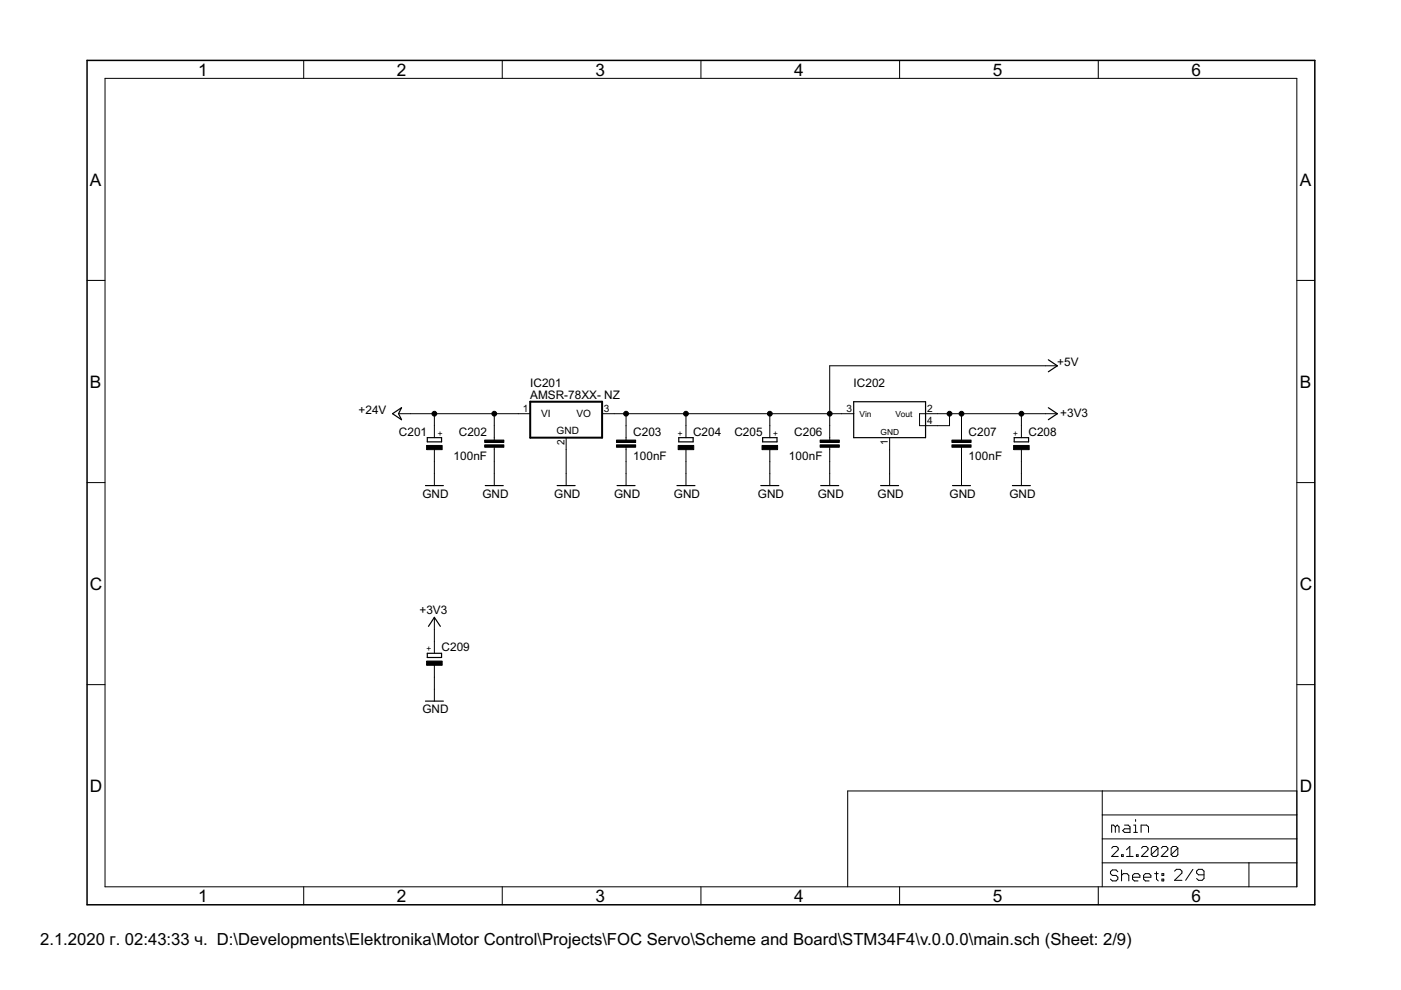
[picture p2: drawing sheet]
<svg xmlns="http://www.w3.org/2000/svg" width="297mm" height="210mm" viewBox="0 0 297 210" stroke-linecap="round" stroke-linejoin="round" font-family="sans-serif">
<g fill="#000" stroke="#000" stroke-width=".21">
<path d="M22.3 16.6v171.4zM64.4 12.8v3.8zM106.5 12.8v3.8zM148.6 12.8v3.8zM190.7 12.8v3.8zM232.9 12.8v3.8zM22.3 16.6h252.7zM18.5 59.5h3.8zM275 59.5h3.8zM175.9 77.6h45.7zM221.6 77.6h2.6zM84.5 87.7h2.5z"/>
<path d="M92.1 95.3v2.6zM92.1 90.3v2.5zM92.1 87.7v2.6zM87 87.7h5.1zM104.8 90.3v2.5zM104.8 95.3v2.6zM104.8 92.8v.5zM104.8 94.8v.5zM104.8 87.7v2.6zM92.1 87.7h12.7zM109.9 87.7h2.5zM104.8 87.7h5.1z"/>
<path d="M120 92.8v2.5zM120 95.3v5.1zM127.7 87.7h2.5zM130.2 87.7h2.5zM132.7 90.3v2.5zM132.7 95.3v2.6zM132.7 92.8v.5zM132.7 94.8v.5zM132.7 87.7h12.7zM132.7 87.7v2.6zM145.4 95.3v2.6zM145.4 90.3v2.5z"/>
<path d="M145.4 87.7v2.6zM145.4 87.7h17.8zM163.2 95.3v2.6zM163.2 90.3v2.5zM163.2 87.7h12.7zM163.2 87.7v2.6zM175.9 90.3v2.5zM175.9 95.3v2.6zM175.9 92.8v.5zM175.9 94.8v.5zM175.9 87.7h2.6zM175.9 87.7v2.6z"/>
<path d="M175.9 77.6v10.1zM178.5 87.7h2.5zM188.6 92.8v2.5zM195 87.7v2.6zM195 87.7h1.2zM195 90.3h1.2zM196.2 90.3h2.6zM196.2 87.7h2.6zM198.8 90.3h2.5zM198.8 87.7h2.5zM201.3 87.7h2.6zM201.3 87.7v2.6z"/>
<path d="M203.9 90.3v2.5zM203.9 95.3v2.6zM203.9 92.8v.5zM203.9 94.8v.5zM203.9 87.7h12.7zM203.9 87.7v2.6zM216.6 95.3v2.6zM216.6 90.3v2.5zM216.6 87.7h5zM216.6 87.7v2.6zM221.6 87.7h2.6zM18.5 102.3h3.8z"/>
<path d="M92.1 100.4v2.6zM92.1 97.9v2.5zM104.8 100.4v2.6zM104.8 97.9v2.5zM120 100.4v2.6zM132.7 100.4v2.6zM132.7 97.9v2.5zM145.4 100.4v2.6zM145.4 97.9v2.5zM163.2 100.4v2.6zM163.2 97.9v2.5zM175.9 100.4v2.6z"/>
<path d="M175.9 97.9v2.5zM188.6 100.4v2.6zM188.6 95.3v5.1zM203.9 100.4v2.6zM203.9 97.9v2.5zM216.6 100.4v2.6zM216.6 97.9v2.5zM275 102.3h3.8zM92.1 136v2.5zM92.1 130.9v2.5zM92.1 133.4v2.6zM18.5 145.2h3.8z"/>
<path d="M92.1 141.1v2.5zM92.1 146.1v2.6zM92.1 143.6v2.5zM275 145.2h3.8zM179.7 167.7h54zM233.7 167.7h41.3zM233.7 177.9h41.3zM233.7 172.8v5.1zM233.7 172.8h41.3zM233.7 167.7v5.1zM235.7 174.9v1.6zM235.7 174.9h.4z"/>
<path d="M236 179.5l-.3 .3zM236.1 174.9l.4 .4zM236.5 175.3v1.2zM236.5 175.3l.4-.4zM236 179.5h.7zM236.9 174.9l.4 .4zM236.7 179.5l.4 .3zM237.3 175.3v1.2zM238 176.1l.4-.4zM238.4 174.9h.8zM238 176.1l.4 .4zM238.4 175.7h1.2z"/>
<path d="M239.2 174.9l.4 .4zM239.5 179.5v2.1zM239.6 175.3v1.2zM238.4 176.5h1.2zM240.4 174.9h.4zM240.4 176.5h.8zM240.8 174.9v1.6zM240.8 173.8v.4zM241.9 174.9v1.6zM241.9 174.9h1.2zM242.4 179.5l-.4 .3zM242.4 179.5h.7z"/>
<path d="M243.1 174.9l.4 .4zM243.1 179.5l.3 .3zM243.5 175.3v1.2zM244.5 179.5l-.4 .3zM244.5 179.5h.7zM245.2 179.5l.3 .3zM245.5 179.8v1.4zM246.5 179.5l-.3 .3zM246.5 179.5h.8zM247.3 179.5l.3 .3zM248.7 179.5l-.4 .3zM248.7 179.5h.7z"/>
<path d="M249.4 179.5l.3 .3zM249.7 179.8v1.4zM275 172.8v5.1zM275 167.7v5.1zM22.3 188h252.7zM64.4 188v3.8zM106.5 188v3.8zM148.6 188v3.8zM179.7 167.7v20.3zM190.7 188v3.8zM232.9 188v3.8zM233.7 182.9v5.1z"/>
<path d="M233.7 177.9v5zM235.4 184.8v.4zM235.4 185.2l.4 .4zM237.1 180.2l-1.4 1.4zM235.4 184.8l.4-.4zM235.8 185.6h.8zM235.4 186.4l.4 .4zM235.8 184.4h.8zM236.6 185.6l.4 .4zM235.8 186.8h.8zM236.6 184.4l.4 .4zM237 186v.4z"/>
<path d="M237 186.4l-.4 .4zM235.7 181.6h1.4zM237.1 179.8v.4zM237.8 181.2v.4zM237.8 181.2h.3zM237.8 184.4v2.4zM237.8 185.6l.4-.4zM238.1 181.2v.4zM237.8 181.6h.3zM238.2 185.2h.8zM238.8 180.2l.7-.7zM238.8 181.6h1.4z"/>
<path d="M239 185.2l.3 .4zM239.3 185.6v1.2zM240.1 185.6v.8zM240.1 185.6l.4-.4zM240.1 186.4l.4 .4zM240.5 185.2h.8zM240.9 181.2v.4zM240.9 181.2h.4zM240.5 186.8h.8zM241.3 185.2l.4 .4zM241.3 181.2v.4zM240.9 181.6h.4z"/>
<path d="M241.7 185.6v.4zM240.1 186h1.6zM243.4 180.2l-1.4 1.4zM242.5 185.6v.8zM242.5 185.6l.3-.4zM242.5 186.4l.3 .4zM242.8 185.2h.8zM242 181.6h1.4zM243.4 179.8v.4zM242.8 186.8h.8zM243.6 185.2l.4 .4zM244 185.6v.4z"/>
<path d="M242.5 186h1.5zM244.1 179.8v1.4zM244.1 181.2l1.4-1.4zM244.1 181.2l.4 .4zM244.8 185.2h.8zM244.5 181.6h.7zM245.2 184.8v1.6zM245.2 186.4l.4 .4zM245.5 181.2l-.3 .4zM247.6 180.2l-1.4 1.4zM246.4 185.2h.3zM246.4 185.2v.4z"/>
<path d="M246.4 186.4h.3zM246.4 186.4v.4zM246.7 185.2v.4zM246.4 185.6h.3zM246.7 186.4v.4zM246.4 186.8h.3zM246.2 181.6h1.4zM247.6 179.8v.4zM248.3 179.8v1.4zM248.3 181.2l1.4-1.4zM248.3 181.2l.4 .4zM249 186.6l1.6-1.5z"/>
<path d="M248.7 181.6h.7zM249 184.7l.4-.4zM249.7 181.2l-.3 .4zM249.4 184.3h.8zM249 186.6h1.6zM250.6 184.7v.4zM250.2 184.3l.4 .4zM252.9 184.3l-1.5 2.3zM253.7 186.3l.4 .3zM253.7 184.7v.4zM253.7 185.1l.4 .4zM254.1 186.6h.8z"/>
<path d="M253.7 184.7l.4-.4zM254.1 185.5h1.2zM254.9 186.6l.4-.3zM254.1 184.3h.8zM255.3 184.7v1.6zM254.9 184.3l.4 .4zM264.8 182.9v5.1zM264.8 182.9h10.2zM233.7 182.9h31.1zM275 182.9v5.1zM275 177.9v5zM275 16.6v171.4z"/>
<circle cx="92.1" cy="87.7" r=".51"/>
<circle cx="104.8" cy="87.7" r=".51"/>
<circle cx="132.7" cy="87.7" r=".51"/>
<circle cx="145.4" cy="87.7" r=".51"/>
<circle cx="163.2" cy="87.7" r=".51"/>
<circle cx="175.9" cy="87.7" r=".51"/>
<circle cx="201.3" cy="87.7" r=".51"/>
<circle cx="203.9" cy="87.7" r=".51"/>
<circle cx="216.6" cy="87.7" r=".51"/>
</g>
<path d="M18.5 12.8v179zM18.5 12.8h260.3zM18.5 191.8h260.3zM278.8 12.8v179z" fill="#000" stroke="#000" stroke-width=".32"/>
<g fill="#000" stroke="#000" stroke-width=".25">
<path d="M222.3 78.8l1.9-1.2zM222.3 76.3l1.9 1.3zM83.2 87.7l1.9 1.3zM84.5 87.7l.6 1.3zM85.1 86.4l-.6 1.3zM83.2 87.7l1.9-1.3zM90.6 92.8v.9zM90.6 93.7h3zM93.6 92.8v.9zM90.6 92.8h3zM143.9 93.7h3.1zM143.9 92.8v.9z"/>
<path d="M143.9 92.8h3.1zM147 92.8v.9zM161.7 92.8v.9zM161.7 93.7h3zM164.7 92.8v.9zM161.7 92.8h3zM181 85.2v2.5zM181 85.2h15.2zM181 87.7v5.1zM196.2 85.2v7.6zM181 92.8h15.2zM215 93.7h3.1z"/>
<path d="M215 92.8v.9zM215 92.8h3.1zM218.1 92.8v.9zM222.3 89l1.9-1.3zM222.3 86.4l1.9 1.3zM90.2 103h3.8zM102.9 103h3.8zM118.1 103h3.8zM130.8 103h3.8zM143.5 103h3.8zM161.3 103h3.8zM174 103h3.8z"/>
<path d="M186.7 103h3.8zM202 103h3.8zM214.7 103h3.8zM90.6 139.4h3zM90.6 138.5v.9zM90.6 138.5h3zM92.1 130.9l-1.3 1.9zM92.1 130.9l1.3 1.9zM93.6 138.5v.9zM90.2 148.7h3.8z"/>
</g>
<path d="M112.4 92.8h15.3zM112.4 85.2v7.6zM127.7 85.2v7.6zM112.4 85.2h15.3z" fill="#000" stroke="#000" stroke-width=".42"/>
<g fill="#000" stroke="#000" stroke-width=".21">
<path d="M90.4 94.4h3.3v.9h-3.3zM102.8 94.3h4v.5h-4zM102.8 93.3h4v.5h-4zM130.7 94.3h4.1v.5h-4.1zM130.7 93.3h4.1v.5h-4.1zM143.8 94.4h3.3v.9h-3.3zM161.6 94.4h3.3v.9h-3.3zM173.9 94.3h4v.5h-4zM173.9 93.3h4v.5h-4zM201.8 94.3h4.1v.5h-4.1zM201.8 93.3h4.1v.5h-4.1zM214.9 94.4h3.3v.9h-3.3z"/>
<path d="M90.4 140.2h3.3v.9h-3.3z"/>
</g>
<g font-size="4.1">
<text x="42" y="16">1</text>
<text x="84.1" y="16">2</text>
<text x="126.3" y="16">3</text>
<text x="168.4" y="16">4</text>
<text x="210.5" y="16">5</text>
<text x="252.6" y="16">6</text>
<text x="19.1" y="39.3">A</text>
<text x="275.6" y="39.3">A</text>
<text x="19.1" y="82.2">B</text>
<text x="275.6" y="82.2">B</text>
<text x="19.1" y="125">C</text>
<text x="275.6" y="125">C</text>
<text x="19.1" y="167.9">D</text>
<text x="275.6" y="167.9">D</text>
<text x="42" y="191.2">1</text>
<text x="84.1" y="191.2">2</text>
<text x="126.3" y="191.2">3</text>
<text x="168.4" y="191.2">4</text>
<text x="210.5" y="191.2">5</text>
<text x="252.6" y="191.2">6</text>
</g>
<text font-size="4" x="8.5" y="200.4">2.1.2020 г. 02:43:33 ч. D:\Developments\Elektronika\Motor Control\Projects\FOC Servo\Scheme and Board\STM34F4\v.0.0.0\main.sch (Sheet: 2/9)</text>
<g font-size="2.8">
<text x="224.2" y="77.6">+5V</text>
<text x="112.4" y="82">IC201</text>
<text x="181" y="82">IC202</text>
<text x="76" y="87.7">+24V</text>
<text x="112.4" y="84.5">AMSR-78XX- NZ</text>
<text x="224.8" y="88.4">+3V3</text>
<text x="84.6" y="92.4">C201</text>
<text x="97.3" y="92.4">C202</text>
<text x="134.3" y="92.4">C203</text>
<text x="147" y="92.4">C204</text>
<text x="155.7" y="92.4">C205</text>
<text x="168.4" y="92.4">C206</text>
<text x="205.4" y="92.4">C207</text>
<text x="218.1" y="92.4">C208</text>
<text x="96.2" y="97.5">100nF</text>
<text x="134.3" y="97.5">100nF</text>
<text x="167.3" y="97.5">100nF</text>
<text x="205.4" y="97.5">100nF</text>
<text x="89.6" y="105.5">GND</text>
<text x="102.3" y="105.5">GND</text>
<text x="117.5" y="105.5">GND</text>
<text x="130.2" y="105.5">GND</text>
<text x="142.9" y="105.5">GND</text>
<text x="160.7" y="105.5">GND</text>
<text x="173.4" y="105.5">GND</text>
<text x="186.1" y="105.5">GND</text>
<text x="201.3" y="105.5">GND</text>
<text x="214" y="105.5">GND</text>
<text x="88.9" y="130.3">+3V3</text>
<text x="93.6" y="138.1">C209</text>
<text x="89.6" y="151.2">GND</text>
</g>
<g font-size="2.4">
<text x="110.9" y="87.4">1</text>
<text x="114.8" y="88.5">VI</text>
<text x="122.2" y="88.5">VO</text>
<text x="128" y="87.4">3</text>
<text x="179.5" y="87.4">3</text>
<text x="196.6" y="89.9">4</text>
<text x="196.6" y="87.4">2</text>
<text x="118" y="92">GND</text>
<text x="119.7" y="94.3" transform="rotate(-90 119.7 94.3)">2</text>
<text x="188.3" y="94.3" transform="rotate(-90 188.3 94.3)">1</text>
</g>
<g font-size="2">
<text x="182.3" y="88.4">Vin</text>
<text x="189.9" y="88.4">Vout</text>
<text x="94" y="92.4" transform="rotate(-90 94 92.4)">+</text>
<text x="144.9" y="92.4" transform="rotate(-90 144.9 92.4)">+</text>
<text x="165.1" y="92.4" transform="rotate(-90 165.1 92.4)">+</text>
<text x="186.7" y="92.2">GND</text>
<text x="216" y="92.4" transform="rotate(-90 216 92.4)">+</text>
<text x="91.5" y="138.1" transform="rotate(-90 91.5 138.1)">+</text>
</g>
</svg>
